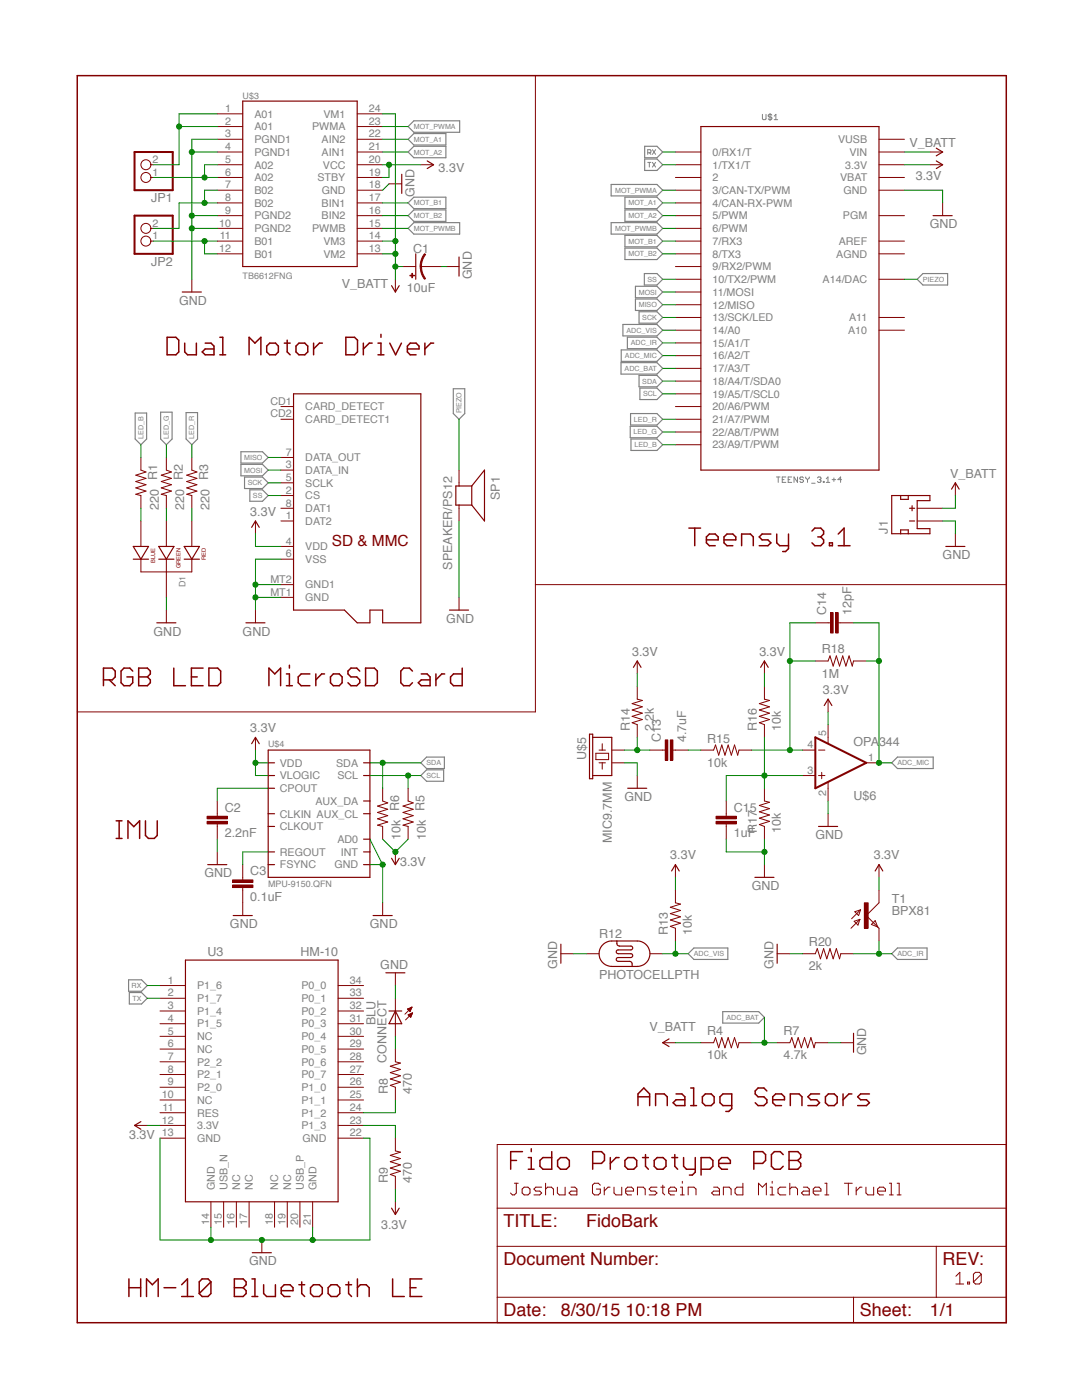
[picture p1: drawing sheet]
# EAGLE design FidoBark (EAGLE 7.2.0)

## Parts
C1  10uF  CAP_POL1206  [EIA3216]
C2  2.2nF  C-EUC0603  [C0603]
C3  0.1uF  C-EUC0603  [C0603]
C13  4.7uF  CAP0603-CAP  [0603-CAP]
C14  12pF  CAP0603-CAP  [0603-CAP]
C15  1uF  CAP0603-CAP  [0603-CAP]
CONNECT  BLU  LEDCHIPLED_0805  [CHIPLED_0805]
D1  LED-RGB-CC-THRUCLEAR  [LED-RGB-THRU]
J1  JST_2MM_MALE  [JST-2-SMD]
JP1  PINHD-1X2  [1X02]
JP2  PINHD-1X2  [1X02]
R1  220  R-US_R0603  [R0603]
R2  220  R-US_R0603  [R0603]
R3  220  R-US_R0603  [R0603]
R4  10k  R-US_R0603  [R0603]
R5  10k  R-US_R0603  [R0603]
R6  10k  R-US_R0603  [R0603]
R7  4.7k  R-US_R0603  [R0603]
R8  470  R-US_R0603  [R0603]
R9  470  R-US_R0603  [R0603]
R12  PHOTOCELLPTH  [PHOTOCELL]
R13  10k  R-US_R0603  [R0603]
R14  2.2k  R-US_R0603  [R0603]
R15  10k  R-US_R0603  [R0603]
R16  10k  R-US_R0603  [R0603]
R17  10k  R-US_R0603  [R0603]
R18  1M  R-US_R0603  [R0603]
R20  2k  R-US_R0603  [R0603]
SP1  SPEAKER/PS12  [PS12]
T1  BPX81  [BPX81]
U3  HM-10  [HM-10]
U$1  TEENSY_3.1+4  [TEENSY_3.1+4]
U$2  MICROSD  [MICROSD]
U$3  TB6612FNG  [SSOP24]
U$4  MPU-9150.QFN  [QFN.24.4X4]
U$5  MIC9.7MM  [MIC-9.7MM]
U$6  OPA344  [SOT23-5]

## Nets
3.3V: R5.2 R6.2 R9.1 R13.2 R14.2 R16.2 T1.C U3.12(3.3V) U$1.3.3V U$1.3.3V1(3.3V) U$2.4(VDD) U$3.19(STBY) U$3.20(VCC) U$4.3(VDD) U$4.8(VLOGIC) U$4.13(VDD) U$6.5(V+)
ADC_BAT: R4.2 R7.1 U$1.17/A3(17/A3/T)
ADC_IR: R20.2 T1.E U$1.15/A1(15/A1/T)
ADC_MIC: C14.2 R18.2 U$1.16/A2(16/A2/T) U$6.1(OUT)
ADC_VIS: R12.2 R13.1 U$1.14/A0
GND: C1.C(-) C2.2 C3.2 C15.2 CONNECT.C D1.2(CATHODE) J1.1(-) R7.2 R12.1 R17.1 R20.1 SP1.P$2(-) U3.13(GND) U3.14(GND) U3.21(GND) U3.22(GND) U$1.GND U$1.GND1(GND) U$2.6(VSS) U$2.MT1(GND) U$2.MT2(GND1) U$3.3(PGND1) U$3.4(PGND1) U$3.9(PGND2) U$3.10(PGND2) U$3.18(GND) U$4.9(AD0) U$4.15(GND) U$4.17(GND) U$4.18(GND) U$5.2 U$6.2(V-)
LED_B: R1.1 U$1.23/A9(23/A9/T/PWM)
LED_G: R2.1 U$1.22/A8(22/A8/T/PWM)
LED_R: R3.1 U$1.21/A7(21/A7/PWM)
MISO: U$1.12(12/MISO) U$2.7(DATA_OUT)
MOSI: U$1.11(11/MOSI) U$2.3(DATA_IN)
MOT_A1: U$1.4(4/CAN-RX-PWM) U$3.22(AIN2)
MOT_A2: U$1.5(5/PWM) U$3.21(AIN1)
MOT_B1: U$1.7(7/RX3) U$3.17(BIN1)
MOT_B2: U$1.8(8/TX3) U$3.16(BIN2)
MOT_PWMA: U$1.3(3/CAN-TX/PWM) U$3.23(PWMA)
MOT_PWMB: U$1.6(6/PWM) U$3.15(PWMB)
N$1: JP1.2 U$3.1(A01) U$3.2(A01)
N$2: D1.4(BLUE_CATHODE) R1.2
N$3: JP1.1 U$3.5(A02) U$3.6(A02)
N$4: JP2.2 U$3.7(B02) U$3.8(B02)
N$5: JP2.1 U$3.11(B01) U$3.12(B01)
N$6: D1.3(GREEN_CATHODE) R2.2
N$7: D1.1(RED_CATHODE) R3.2
N$8: C3.1 U$4.10(REGOUT)
N$9: C2.1 U$4.20(CPOUT)
N$10: R8.1 U3.24(P1_2)
N$11: R9.2 U3.23(P1_3)
N$16: CONNECT.A R8.2
N$28: C13.1 R14.1 U$5.1
N$29: C13.2 R15.1
N$30: C14.1 R15.2 R18.1 U$6.4(-IN)
N$32: C15.1 R16.1 R17.2 U$6.3(+IN)
PIEZO: SP1.P$1(+) U$1.A14(A14/DAC)
RX: U3.1(P1_6) U$1.0(0/RX1/T)
SCK: U$1.13(13/SCK/LED) U$2.5(SCLK)
SCL: R5.1 U$1.19/A5(19/A5/T/SCL0) U$4.23(SCL)
SDA: R6.1 U$1.18/A4(18/A4/T/SDA0) U$4.24(SDA)
SS: U$1.10(10/TX2/PWM) U$2.2(CS)
TX: U3.2(P1_7) U$1.1(1/TX1/T)
V_BATT: C1.A(+) J1.2(+) R4.1 U$1.VIN U$3.13(VM2) U$3.14(VM3) U$3.24(VM1)
Unconnected: J1.NC1(PAD1) J1.NC2(PAD2) U3.3(P1_4) U3.4(P1_5) U3.5(NC) U3.6(NC) U3.7(P2_2) U3.8(P2_1) U3.9(P2_0) U3.10(NC) U3.11(RES) U3.15(USB_N) U3.16(NC) U3.17(NC) U3.18(NC) U3.19(NC) U3.20(USB_P) U3.25(P1_1) U3.26(P1_0) U3.27(P0_7) U3.28(P0_6) U3.29(P0_5) U3.30(P0_4) U3.31(P0_3) U3.32(P0_2) U3.33(P0_1) U3.34(P0_0) U$1.2 U$1.9(9/RX2/PWM) U$1.20/A6(20/A6/PWM) U$1.A10 U$1.A11 U$1.PGM U$2.1(DAT2) U$2.8(DAT1) U$2.CD1(CARD_DETECT) U$2.CD2(CARD_DETECT1) U$4.1(CLKIN) U$4.6(AUX_DA) U$4.7(AUX_CL) U$4.11(FSYNC) U$4.12(INT) U$4.22(CLKOUT)

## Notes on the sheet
- Dual Motor Driver
- Teensy 3.1
- RGB LED | MicroSD Card
- IMU
- Analog Sensors
- Fido Prototype PCB
- Joshua Gruenstein and Michael Truell
- 1.0
- HM-10 Bluetooth LE

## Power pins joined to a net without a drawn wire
AGND: U$1.AGND
AREF: U$1.AREF
VBAT: U$1.VBAT
VUSB: U$1.VUSB

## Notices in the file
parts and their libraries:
SparkFun-Aesthetics: Licensing: Creative Commons ShareAlike 4.0 International - https://creativecommons.org/licenses/by-sa/4.0
